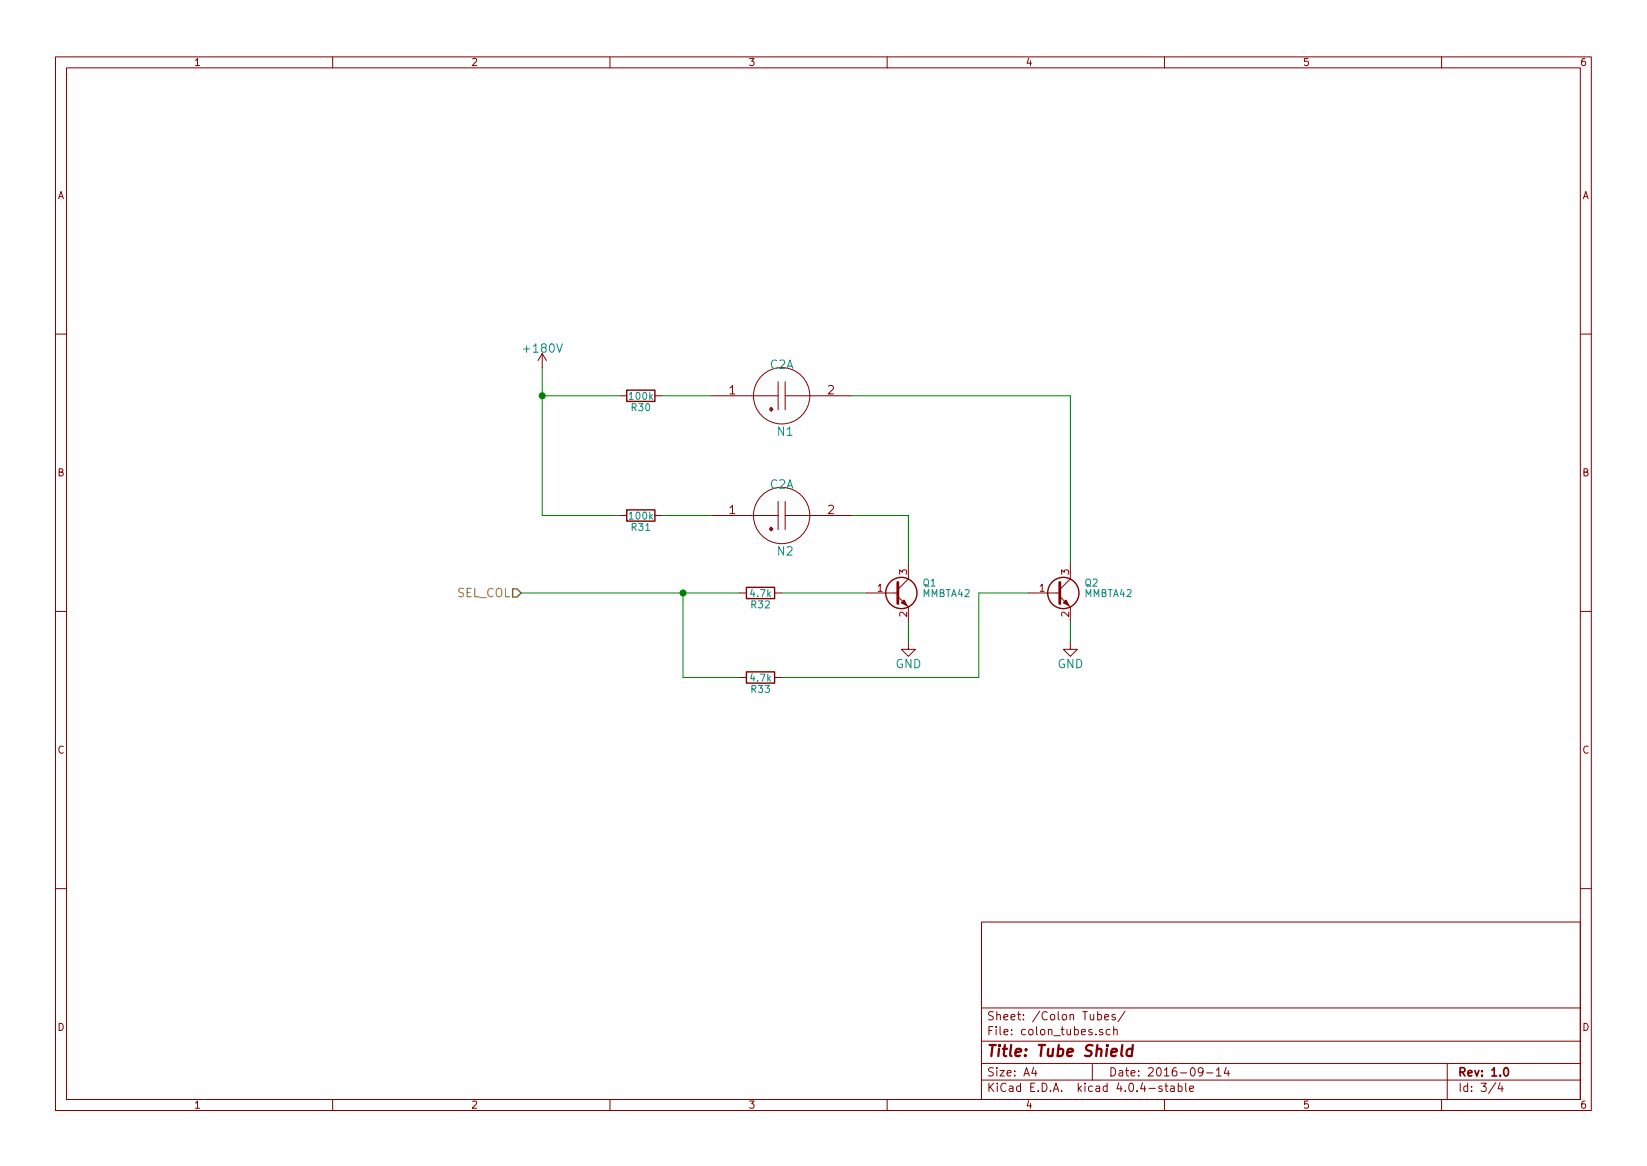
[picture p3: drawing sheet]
EESchema Schematic File Version 2
LIBS:tube_shield-rescue
LIBS:power
LIBS:device
LIBS:transistors
LIBS:conn
LIBS:linear
LIBS:regul
LIBS:74xx
LIBS:cmos4000
LIBS:adc-dac
LIBS:memory
LIBS:xilinx
LIBS:microcontrollers
LIBS:dsp
LIBS:microchip
LIBS:analog_switches
LIBS:motorola
LIBS:texas
LIBS:intel
LIBS:audio
LIBS:interface
LIBS:digital-audio
LIBS:philips
LIBS:display
LIBS:cypress
LIBS:siliconi
LIBS:opto
LIBS:atmel
LIBS:contrib
LIBS:valves
LIBS:nixie_lib
LIBS:nixie_clock-rescue
LIBS:tube_shield-cache
EELAYER 25 0
EELAYER END
$Descr A4 11693 8268
encoding utf-8
Sheet 3 4
Title "Tube Shield"
Date "2016-09-14"
Rev "1.0"
Comp ""
Comment1 ""
Comment2 ""
Comment3 ""
Comment4 ""
$EndDescr
$Comp
L C2A N1
U 1 1
P 5550 2800
F 0 "N1" H 5575 2550 60  0000 C CNN
F 1 "C2A" H 5550 3025 60  0000 C CNN
F 2 "Nixie:neon_ind" H 6960 3600 60  0001 C CNN
F 3 "" H 6960 3600 60  0000 C CNN
	1    5550 2800
	1    0    0    -1  
$EndComp
$Comp
L C2A N2
U 1 1
P 5550 3650
F 0 "N2" H 5575 3400 60  0000 C CNN
F 1 "C2A" H 5550 3875 60  0000 C CNN
F 2 "Nixie:neon_ind" H 6960 4450 60  0001 C CNN
F 3 "" H 6960 4450 60  0000 C CNN
	1    5550 3650
	1    0    0    -1  
$EndComp
$Comp
L GND #PWR011
U 1 1
P 6450 4550
F 0 "#PWR011" H 6450 4300 60  0001 C CNN
F 1 "GND" H 6450 4400 60  0000 C CNN
F 2 "" H 6450 4550 60  0000 C CNN
F 3 "" H 6450 4550 60  0000 C CNN
	1    6450 4550
	1    0    0    -1  
$EndComp
$Comp
L GND #PWR012
U 1 1
P 7600 4550
F 0 "#PWR012" H 7600 4300 60  0001 C CNN
F 1 "GND" H 7600 4400 60  0000 C CNN
F 2 "" H 7600 4550 60  0000 C CNN
F 3 "" H 7600 4550 60  0000 C CNN
	1    7600 4550
	1    0    0    -1  
$EndComp
Text HLabel 3700 4200 0    60   Input ~ 0
SEL_COL
$Comp
L R R30
U 1 1
P 4550 2800
F 0 "R30" V 4630 2800 50  0000 C CNN
F 1 "100k" V 4550 2800 50  0000 C CNN
F 2 "Resistors_SMD:R_1206_HandSoldering" V 4480 2800 50  0001 C CNN
F 3 "" H 4550 2800 50  0000 C CNN
	1    4550 2800
	0    1    1    0   
$EndComp
Wire Wire Line
	4700 2800 5050 2800
Wire Wire Line
	4700 3650 5050 3650
Wire Wire Line
	6050 3650 6450 3650
Wire Wire Line
	6450 3650 6450 4000
Wire Wire Line
	6050 2800 7600 2800
Wire Wire Line
	7600 2800 7600 4000
Wire Wire Line
	3850 3650 4400 3650
Wire Wire Line
	3850 2600 3850 3650
Connection ~ 3850 2800
Wire Wire Line
	5550 4200 6150 4200
Wire Wire Line
	5550 4800 6950 4800
Wire Wire Line
	6950 4800 6950 4200
Wire Wire Line
	6950 4200 7300 4200
Wire Wire Line
	6450 4400 6450 4550
Wire Wire Line
	7600 4400 7600 4550
Wire Wire Line
	3700 4200 5250 4200
Wire Wire Line
	3850 2800 4400 2800
$Comp
L R R32
U 1 1
P 5400 4200
F 0 "R32" V 5480 4200 50  0000 C CNN
F 1 "4.7k" V 5400 4200 50  0000 C CNN
F 2 "Resistors_SMD:R_0805_HandSoldering" V 5330 4200 50  0001 C CNN
F 3 "" H 5400 4200 50  0000 C CNN
	1    5400 4200
	0    1    1    0   
$EndComp
$Comp
L R R33
U 1 1
P 5400 4800
F 0 "R33" V 5480 4800 50  0000 C CNN
F 1 "4.7k" V 5400 4800 50  0000 C CNN
F 2 "Resistors_SMD:R_0805_HandSoldering" V 5330 4800 50  0001 C CNN
F 3 "" H 5400 4800 50  0000 C CNN
	1    5400 4800
	0    1    1    0   
$EndComp
Wire Wire Line
	5250 4800 4850 4800
Wire Wire Line
	4850 4800 4850 4200
Connection ~ 4850 4200
$Comp
L +180V #PWR013
U 1 1
P 3850 2600
F 0 "#PWR013" H 3850 2450 60  0001 C CNN
F 1 "+180V" H 3850 2740 60  0000 C CNN
F 2 "" H 3850 2600 60  0000 C CNN
F 3 "" H 3850 2600 60  0000 C CNN
	1    3850 2600
	1    0    0    -1  
$EndComp
$Comp
L MMBTA42 Q1
U 1 1
P 6350 4200
F 0 "Q1" H 6550 4275 50  0000 L CNN
F 1 "MMBTA42" H 6550 4200 50  0000 L CNN
F 2 "TO_SOT_Packages_SMD:SOT-23_Handsoldering" H 6550 4125 50  0001 L CIN
F 3 "" H 6350 4200 50  0000 L CNN
	1    6350 4200
	1    0    0    -1  
$EndComp
$Comp
L MMBTA42 Q2
U 1 1
P 7500 4200
F 0 "Q2" H 7700 4275 50  0000 L CNN
F 1 "MMBTA42" H 7700 4200 50  0000 L CNN
F 2 "TO_SOT_Packages_SMD:SOT-23_Handsoldering" H 7700 4125 50  0001 L CIN
F 3 "" H 7500 4200 50  0000 L CNN
	1    7500 4200
	1    0    0    -1  
$EndComp
$Comp
L R R31
U 1 1
P 4550 3650
F 0 "R31" V 4630 3650 50  0000 C CNN
F 1 "100k" V 4550 3650 50  0000 C CNN
F 2 "Resistors_SMD:R_1206_HandSoldering" V 4480 3650 50  0001 C CNN
F 3 "" H 4550 3650 50  0000 C CNN
	1    4550 3650
	0    1    1    0   
$EndComp
$EndSCHEMATC
